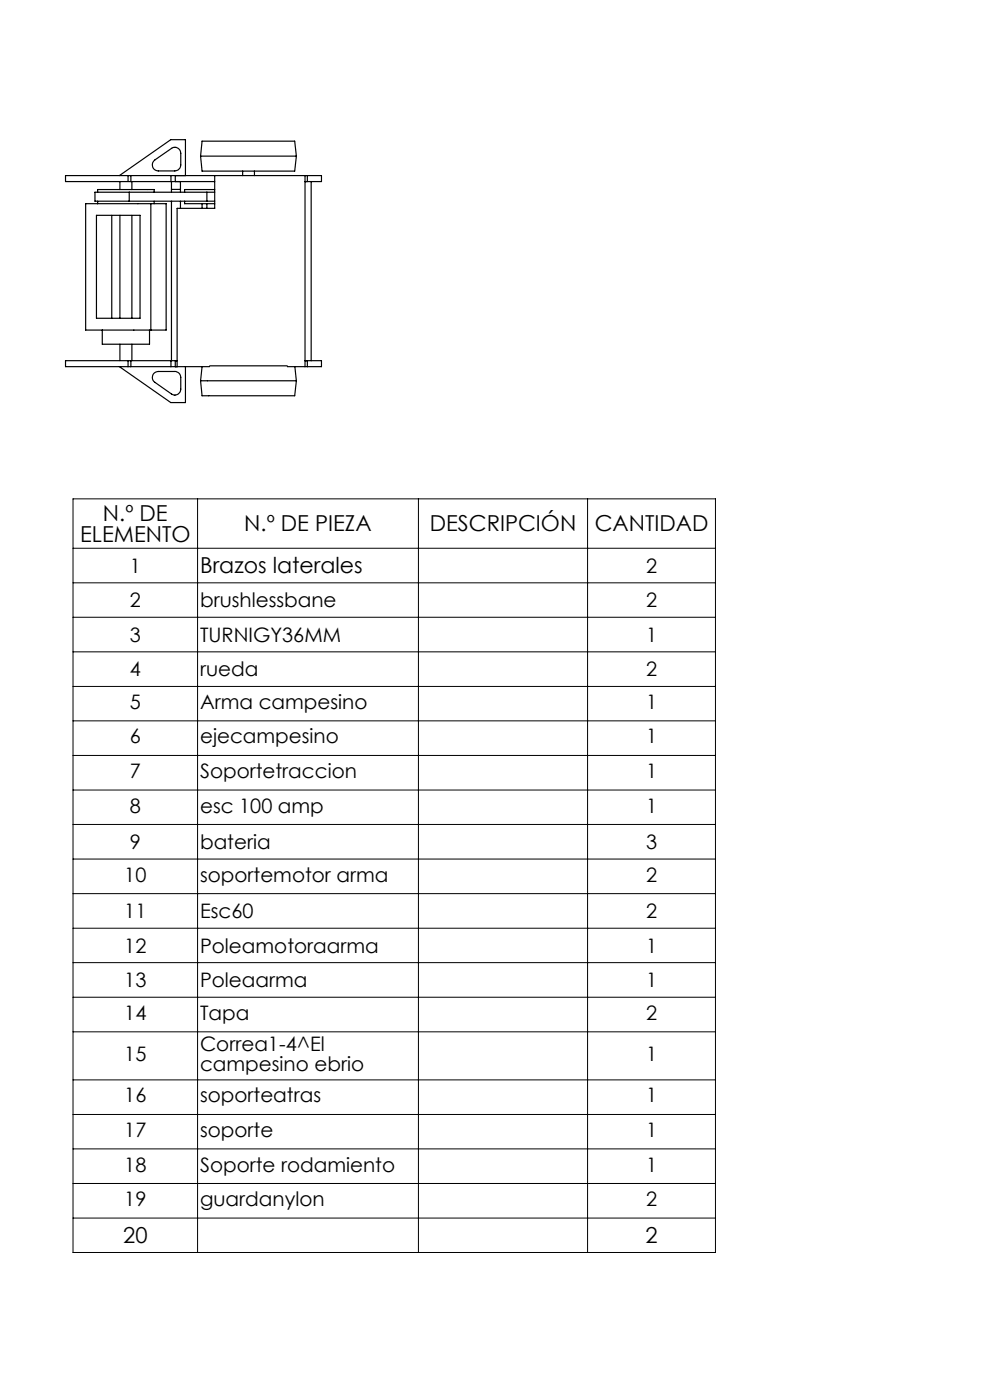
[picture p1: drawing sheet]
<svg xmlns="http://www.w3.org/2000/svg" width="210mm" height="297mm" viewBox="0 0 210 297" stroke-linecap="round" stroke-linejoin="round" font-family="sans-serif">
<g fill="none" stroke="#000" stroke-width=".21">
<path d="M15.5 105.8h136.3v159.9h-136.3zM15.5 116.3h136.3M41.9 105.8v159.9M88.8 105.8v159.9M124.6 105.8v159.9M15.5 123.6h136.3M15.5 130.9h136.3M15.5 138.3h136.3M15.5 145.6h136.3M15.5 152.9h136.3M15.5 160.3h136.3M15.5 167.6h136.3"/>
<path d="M15.5 174.9h136.3M15.5 182.2h136.3M15.5 189.6h136.3M15.5 196.9h136.3M15.5 204.2h136.3M15.5 211.6h136.3M15.5 218.9h136.3M15.5 229.1h136.3M15.5 236.4h136.3M15.5 243.7h136.3M15.5 251.1h136.3M15.5 258.4h136.3"/>
</g>
<g fill="none" stroke="#000" stroke-width=".25">
<path d="M25.3 37.2l10.9-7.6h3.1v7.6M25.4 38.5v1.7M27.2 37.2h.6M27.2 38.5h.6M27.2 37.2h-13.3v1.3h13.3M27.2 37.2v1.3M27.8 37.2h8.5M27.8 38.5h8.5M27.8 37.2v1.3M28 38.5v1.7M32.6 34.1l3.8-2.6a1.25 1.25 0 0 1 1.9 1v2.5a1.33 1.33 0 0 1-1.2 1.3h-3.5a1.27 1.27 0 0 1-1.2-.8 1.27 1.27 0 0 1 .2-1.4zM36.3 37.2h.9"/>
<path d="M36.3 38.5h.9M36.3 37.2v1.3M36.4 38.5v2.3M37.2 37.2h31v1.3h-3.5M37.2 38.5h8.3M37.2 37.2v1.3M38.3 38.5v2.3M42.5 33.1h20.4M42.5 33.1l.4-3.2h19.6l.4 3.2M42.5 33.1l.4 3.2h19.6l.4-3.2M45.5 37.2v7h-7.9v33.6M51.5 36.3v.9"/>
<path d="M54 36.3v.9M64.7 37.2v40.6M65.2 37.2v1.3M66 38.5v38M20.5 45.7h9.2v21.8h-9.2zM20.7 43.2h14.5v26.8h-13.5M20.7 40.8v-.6h12v.6M20.7 42.7v.5M20.7 43.2h-2.5v26.8h3.5M23.7 45.7v21.8M25.4 45.7v21.8M27.4 40.8h-7.3v1.9h7.3"/>
<path d="M27.4 40.8v1.9M27.4 42.7h16.5M27.4 40.8h16.5M28 45.7v21.8M32 43.2v26.8M32.7 42.7v.5M36.4 42.7v33.8M36.4 40.2h1.9M38.3 42.7v1.5M39.2 42.7v.5h6.3M42.9 43.2v1M43.9 42.7h1.6"/>
<path d="M43.9 40.8h1.6M43.9 40.8v1.9M43.9 43.2v1M45.5 40.2h-6.3v.6M21.7 70v3h10v-3M25.3 77.8l10.9 7.6h3.1v-7.6M25.4 73v3.5M27.2 76.5h.6M27.2 77.8h.6M27.2 76.5h-13.3v1.3h13.3M27.2 76.5v1.3M27.8 77.8h8.5"/>
<path d="M27.8 76.5h8.5M27.8 76.5v1.3M28 73v3.5M32.6 79.3l.4-.4 .6-.1h3.5a1.26 1.26 0 0 1 1.2 1.3v2.4a1.25 1.25 0 0 1-1.9 1.1l-3.8-2.7-.3-.8zM36.3 76.5h.9M36.3 77.8h.9M36.3 76.5v1.3M37.2 77.8h7.3M37.2 76.5h.4M37.2 76.5v1.3M42.9 77.8l-.4 3M44.5 77.6h16.4"/>
<path d="M62.5 77.8l.4 3M64.7 76.5h3.5v1.3h-7.2M65.2 76.5v1.3M42.5 80.8h20.4M42.5 80.8l.4 3.2h19.6l.4-3.2"/>
</g>
<g font-size="4.7">
<text x="21.8" y="110.5">N.º DE</text>
<text x="51.8" y="112.7">N.º DE PIEZA</text>
<text x="91.2" y="112.7">DESCRIPCIÓN</text>
<text x="126.1" y="112.7">CANTIDAD</text>
<text x="17" y="115">ELEMENTO</text>
<text x="42.4" y="121.6">Brazos laterales</text>
<text x="26.1" y="263.7">20</text>
<text x="136.9" y="263.7">2</text>
</g>
<g font-size="4.2">
<text x="27.5" y="121.5">1</text>
<text x="137" y="121.5">2</text>
<text x="27.5" y="128.8">2</text>
<text x="42.4" y="128.8">brushlessbane</text>
<text x="137" y="128.8">2</text>
<text x="27.5" y="136.1">3</text>
<text x="42.4" y="136.1">TURNIGY36MM</text>
<text x="137" y="136.1">1</text>
<text x="27.5" y="143.5">4</text>
<text x="42.4" y="143.5">rueda</text>
<text x="137" y="143.5">2</text>
<text x="27.5" y="150.4">5</text>
<text x="42.4" y="150.4">Arma campesino</text>
<text x="137" y="150.4">1</text>
<text x="27.5" y="157.7">6</text>
<text x="42.4" y="157.7">ejecampesino</text>
<text x="137" y="157.7">1</text>
<text x="27.5" y="165.1">7</text>
<text x="42.4" y="165.1">Soportetraccion</text>
<text x="137" y="165.1">1</text>
<text x="27.5" y="172.4">8</text>
<text x="42.4" y="172.4">esc 100 amp</text>
<text x="137" y="172.4">1</text>
<text x="27.5" y="180.1">9</text>
<text x="42.4" y="180.1">bateria</text>
<text x="137" y="180.1">3</text>
<text x="26.4" y="187">10</text>
<text x="42.4" y="187">soportemotor arma</text>
<text x="137" y="187">2</text>
<text x="26.4" y="194.8">11</text>
<text x="42.4" y="194.8">Esc60</text>
<text x="137" y="194.8">2</text>
<text x="26.4" y="202.1">12</text>
<text x="42.4" y="202.1">Poleamotoraarma</text>
<text x="137" y="202.1">1</text>
<text x="26.4" y="209.4">13</text>
<text x="42.4" y="209.4">Poleaarma</text>
<text x="137" y="209.4">1</text>
<text x="26.4" y="216.3">14</text>
<text x="42.4" y="216.3">Tapa</text>
<text x="137" y="216.3">2</text>
<text x="26.4" y="225.1">15</text>
<text x="42.4" y="223.1">Correa1-4^El</text>
<text x="42.4" y="227.2">campesino ebrio</text>
<text x="137" y="225.1">1</text>
<text x="26.4" y="233.9">16</text>
<text x="42.4" y="233.9">soporteatras</text>
<text x="137" y="233.9">1</text>
<text x="26.4" y="241.2">17</text>
<text x="42.4" y="241.2">soporte</text>
<text x="137" y="241.2">1</text>
<text x="26.4" y="248.5">18</text>
<text x="42.4" y="248.5">Soporte rodamiento</text>
<text x="137" y="248.5">1</text>
<text x="26.4" y="255.9">19</text>
<text x="42.4" y="255.9">guardanylon</text>
<text x="137" y="255.9">2</text>
</g>
</svg>
